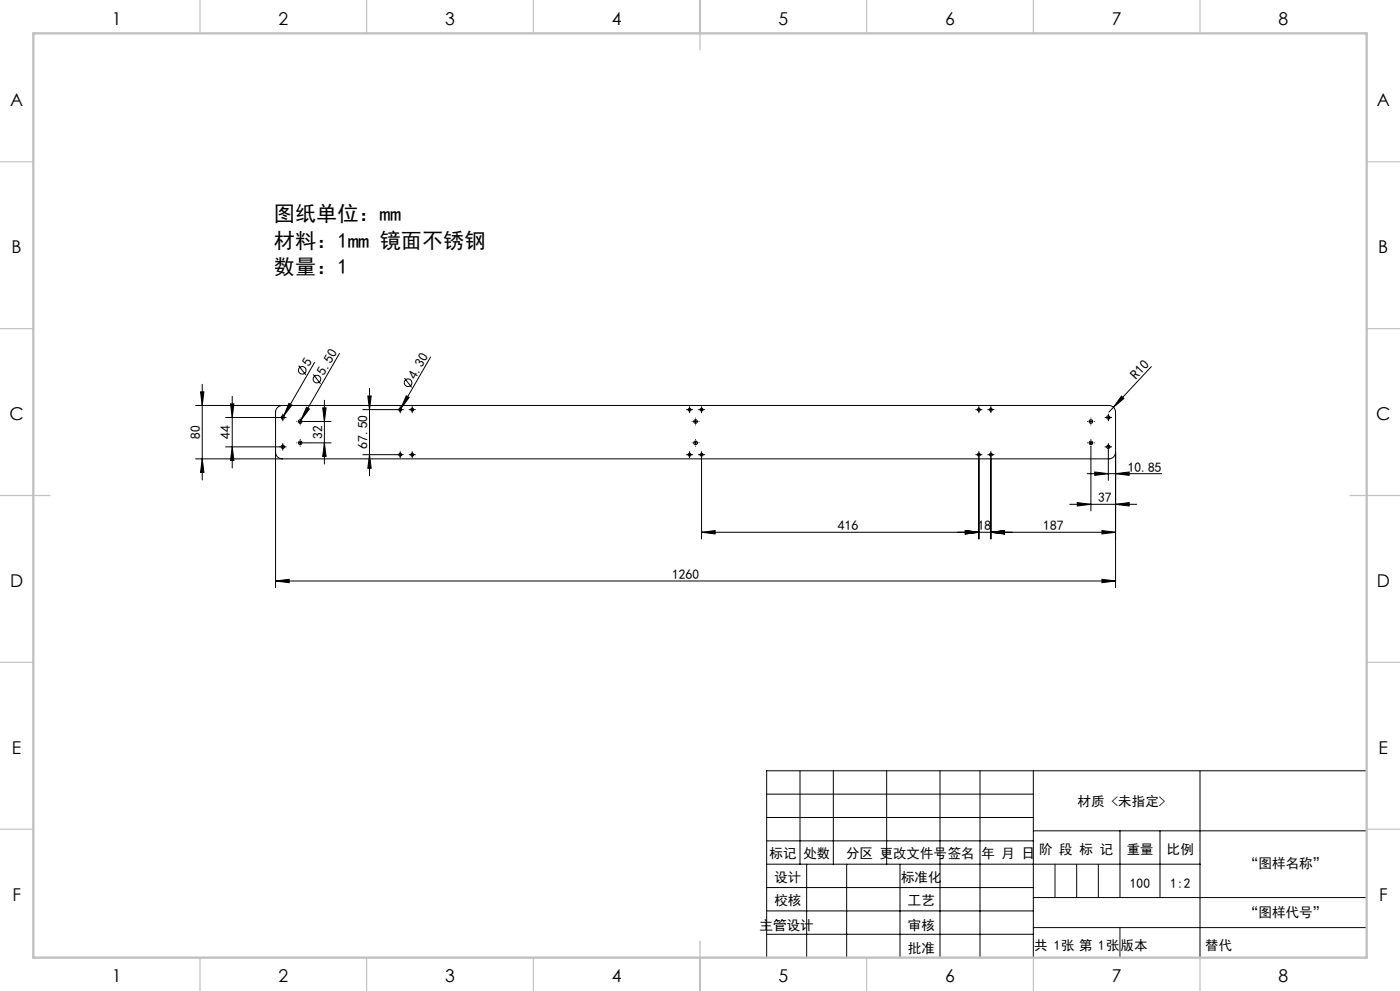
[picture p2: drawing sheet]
<svg xmlns="http://www.w3.org/2000/svg" width="420mm" height="297mm" viewBox="0 0 420 297" stroke-linecap="round" stroke-linejoin="round" font-family="sans-serif">
<g fill="none" stroke="#000" stroke-width=".3">
<path d="M60.2 117.4h1l-.5 4.1zM60.7 115.2v28.7M69.7 118.8v21.5M89.6 109.6l2.2 2.8M94 112.2l2.2 2.8M94.4 108.6l-9.8 17M97.3 120v19.1M101.8 105.9l-12 20.9M110.3 118.7h1.1l-.5 4.1zM110.9 116.4v26.2M121.3 113.3l2.2 2.8M121.9 118.6l.9 .5-2.5 3.3z"/>
<path d="M129.2 107l-9.3 16.1M336.4 118.7l.8 .7-3.2 2.7zM345.4 109.9l-12.7 13.6M58.7 121.5h274a2 2 0 0 1 2 2v52.6M60.7 137.5l.5 4.1h-1zM67.7 125.1h16.1M67.7 133.9h16.1M69.2 121h1l-.5 4.1zM69.7 133.9l.5 4.1h-1zM82.7 135.5a2 2 0 0 0 2 2M84.3 125.1h1M84.3 133.9h1"/>
<path d="M84.7 121.5a2 2 0 0 0-2 2v52.6M84.8 124.6v1M84.8 133.4v1M86.7 120.9l.9 .5-2.5 3.3zM89.6 132.7h1M89.6 126.3h1M90.1 125.8v1M90.1 132.2v1M91.1 132.7h8.2M91.1 126.3h8.2M91.9 122.1l.9 .5-2.5 3.2zM96.8 122.2h1l-.5 4.1z"/>
<path d="M97.3 132.7l.5 4.1h-1zM108.9 136.3h10.2M108.9 122.8h10.2M110.9 136.3l.5 4h-1.1zM119.6 136.3h1M119.6 122.8h1M120.1 122.3v1M120.1 135.8v1M123.2 136.3h1M123.2 122.8h1M123.7 122.3v1M123.7 135.8v1"/>
<path d="M206.4 136.3h1M206.4 122.8h1M206.9 122.3v1M206.9 135.8v1M208.2 132.7h1M208.2 126.3h1M208.7 125.8v1M208.7 132.2v1M210 136.3h1M210 122.8h1M210.5 122.3v1M210.5 135.8v1"/>
<path d="M210.5 137.2v24.3M293.2 136.3h1M293.2 122.8h1M293.7 137.2v24.3M293.7 122.3v1M293.7 135.8v1M296.8 136.3h1M296.8 122.8h1M297.3 137.2v24.3M297.3 122.3v1M297.3 135.8v1M326.8 132.7h1"/>
<path d="M326.8 126.3h1M327.3 133.8v19.3M327.3 125.8v1M327.3 132.2v1M332 125.1h1M332 133.9h1M332.5 134.9v9.1M332.5 124.6v1M332.5 133.4v1M334.7 135.5a2 2 0 0 1-2 2h-274M210.5 159.5l4-.5v1zM210.5 159.5h124.2"/>
<path d="M289.6 159l4.1 .5-4.1 .5zM297.3 159.5l4-.5v1zM320.9 151.1h20.1M323.2 150.6l4.1 .5-4.1 .5zM326.1 142h22.4M328.4 141.5l4.1 .5-4.1 .5zM330.6 159l4.1 .5-4.1 .5zM334.7 142l4-.5v1zM334.7 151.1l4-.5v1zM82.7 174.1l4-.5v1zM82.7 174.1h252M330.6 173.6l4.1 .5-4.1 .5z"/>
<path d="M230 238h80M240 231v28M250 231v28M266 231v28M282 231v56M294 231v56M310 231v56M360 231v56M410 231h-180v56M230 252h80M230 259h130M230 245h80"/>
<path d="M242 259v28M254 259v28M270 259v28M310 249h100M336 249v20M348 249v20M230 266h80M230 273h80M310 269h100M310 278h100M230 280h80"/>
<circle cx="90.7" cy="111" r="1.14"/>
<circle cx="95.1" cy="113.6" r="1.14"/>
<circle cx="122.4" cy="114.7" r="1.14"/>
<circle cx="84.8" cy="125.1" r=".5"/>
<circle cx="84.8" cy="133.9" r=".5"/>
<circle cx="90.1" cy="126.3" r=".55"/>
<circle cx="90.1" cy="132.7" r=".55"/>
<circle cx="120.1" cy="136.3" r=".43"/>
<circle cx="120.1" cy="122.8" r=".43"/>
<circle cx="123.7" cy="136.3" r=".43"/>
<circle cx="123.7" cy="122.8" r=".43"/>
<circle cx="206.9" cy="136.3" r=".43"/>
<circle cx="206.9" cy="122.8" r=".43"/>
<circle cx="208.7" cy="126.3" r=".55"/>
<circle cx="208.7" cy="132.7" r=".55"/>
<circle cx="210.5" cy="136.3" r=".43"/>
<circle cx="210.5" cy="122.8" r=".43"/>
<circle cx="293.7" cy="136.3" r=".43"/>
<circle cx="293.7" cy="122.8" r=".43"/>
<circle cx="297.3" cy="136.3" r=".43"/>
<circle cx="297.3" cy="122.8" r=".43"/>
<circle cx="327.3" cy="126.3" r=".55"/>
<circle cx="327.3" cy="132.7" r=".55"/>
<circle cx="332.5" cy="125.1" r=".5"/>
<circle cx="332.5" cy="133.9" r=".5"/>
</g>
<g fill="none" stroke="#000" stroke-width=".3" stroke-dasharray="30.5 1.3 1.3 1.3">
<path d="M84.3 125.1h-.5M84.3 133.9h-.5M84.8 124.6v-.5M84.8 125.6v.5M84.8 133.4v-.5M84.8 134.4v.5M85.3 125.1h.5M85.3 133.9h.5M89.1 132.7h-.1M89.1 126.3h-.1M90.1 131.7h.1M90.1 133.7v.1"/>
<path d="M90.1 125.3h.1M90.1 127.3v.1M91.1 132.7h.1M91.1 126.3h.1M119.6 136.3h-.5M119.6 122.8h-.5M120.1 135.8v-.5M120.1 136.8v.4M120.1 122.3v-.5M120.1 123.3v.4M120.6 136.3h.4M120.6 122.8h.4"/>
<path d="M123.2 136.3h-.5M123.2 122.8h-.5M123.7 135.8v-.5M123.7 136.8v.4M123.7 122.3v-.5M123.7 123.3v.4M124.2 136.3h.4M124.2 122.8h.4M206.4 136.3h-.5M206.4 122.8h-.5M206.9 135.8v-.5M206.9 136.8v.4"/>
<path d="M206.9 122.3v-.5M206.9 123.3v.4M207.4 136.3h.4M207.4 122.8h.4M207.7 132.7h-.1M207.7 126.3h-.1M208.7 131.7h.1M208.7 133.7v.1M208.7 125.3h.1M208.7 127.3v.1M209.7 132.7h.1M209.7 126.3h.1"/>
<path d="M210 136.3h-.5M210 122.8h-.5M210.5 135.8v-.5M210.5 136.8v.4M210.5 122.3v-.5M210.5 123.3v.4M211 136.3h.4M211 122.8h.4M293.2 136.3h-.5M293.2 122.8h-.5M293.7 135.8v-.5M293.7 136.8v.4"/>
<path d="M293.7 122.3v-.5M293.7 123.3v.4M294.2 136.3h.4M294.2 122.8h.4M296.8 136.3h-.5M296.8 122.8h-.5M297.3 135.8v-.5M297.3 136.8v.4M297.3 122.3v-.5M297.3 123.3v.4M297.8 136.3h.4M297.8 122.8h.4"/>
<path d="M326.3 126.3h-.1M326.3 132.7h-.1M327.3 125.3h.1M327.3 127.3v.1M327.3 131.7h.1M327.3 133.7v.1M328.3 126.3h.1M328.3 132.7h.1M332 133.9h-.5M332 125.1h-.5M332.5 133.4v-.5M332.5 134.4v.5"/>
<path d="M332.5 124.6v-.5M332.5 125.6v.5M333 133.9h.5M333 125.1h.5"/>
</g>
<path d="M316.5 259v10M323 259v10M329.5 259v10M336 278v9" fill="none" stroke="#0a0605" stroke-width=".3"/>
<g fill="none" stroke="#c0c0c0" stroke-width=".35">
<path d="M60 0v10M110 0v10M160 0v10M210 0v15M260 0v10M310 0v10M360 0v10M0 48.5h10M410 48.5h10M0 98.5h10M410 98.5h10M0 148.5h15"/>
<path d="M405 148.5h15M0 198.5h10M410 198.5h10M0 248.5h10M410 248.5h10M60 287v10M110 287v10M160 287v10M210 282v15M260 287v10M310 287v10M360 287v10"/>
</g>
<path d="M10 10h400v277h-400z" fill="none" stroke="#c0c0c0" stroke-width=".7"/>
<g fill="#000">
<path d="M86.7 120.9l.9 .5-2.5 3.3zM91.9 122.1l.9 .5-2.5 3.2zM121.9 118.6l.9 .5-2.5 3.3zM336.4 118.7l.8 .7-3.2 2.7z"/>
<path d="M60.2 117.4h1l-.5 4.1zM60.7 137.5l.5 4.1h-1zM69.2 121h1l-.5 4.1zM69.7 133.9l.5 4.1h-1zM96.8 122.2h1l-.5 4.1zM97.3 132.7l.5 4.1h-1zM110.3 118.7h1.1l-.5 4.1zM110.9 136.3l.5 4h-1.1z"/>
<path d="M82.7 174.1l4-.5v1zM330.6 173.6l4.1 .5-4.1 .5zM328.4 141.5l4.1 .5-4.1 .5zM334.7 142l4-.5v1zM323.2 150.6l4.1 .5-4.1 .5zM334.7 151.1l4-.5v1zM297.3 159.5l4-.5v1zM330.6 159l4.1 .5-4.1 .5zM289.6 159l4.1 .5-4.1 .5zM297.3 159.5l4-.5v1zM210.5 159.5l4-.5v1zM289.6 159l4.1 .5-4.1 .5z"/>
</g>
<g font-size="6.3">
<text x="82.2" y="66.3">图纸单位：mm</text>
<text x="82.2" y="74.2">材料：1mm 镜面不锈钢</text>
<text x="82.2" y="82">数量：1</text>
</g>
<g font-size="5.3">
<text x="33.5" y="7.4">1</text>
<text x="83.5" y="7.4">2</text>
<text x="133.5" y="7.4">3</text>
<text x="183.5" y="7.4">4</text>
<text x="233.5" y="7.4">5</text>
<text x="283.5" y="7.4">6</text>
<text x="333.5" y="7.4">7</text>
<text x="383.5" y="7.4">8</text>
<text x="3" y="31.6">A</text>
<text x="413" y="31.6">A</text>
<text x="3.5" y="75.9">B</text>
<text x="413.5" y="75.9">B</text>
<text x="2.8" y="125.9">C</text>
<text x="412.8" y="125.9">C</text>
<text x="3" y="175.9">D</text>
<text x="413" y="175.9">D</text>
<text x="3.6" y="225.9">E</text>
<text x="413.6" y="225.9">E</text>
<text x="3.7" y="270.1">F</text>
<text x="413.7" y="270.1">F</text>
<text x="33.5" y="294.4">1</text>
<text x="83.5" y="294.4">2</text>
<text x="133.5" y="294.4">3</text>
<text x="183.5" y="294.4">4</text>
<text x="233.5" y="294.4">5</text>
<text x="283.5" y="294.4">6</text>
<text x="333.5" y="294.4">7</text>
<text x="383.5" y="294.4">8</text>
</g>
<g font-size="4.1">
<text x="92.9" y="110.1" transform="rotate(-60 92.9 110.1)">5</text>
<text x="97.3" y="112.7" transform="rotate(-60 97.3 112.7)">5.50</text>
<text x="124.6" y="113.8" transform="rotate(-60 124.6 113.8)">4.30</text>
<text x="340.8" y="114" transform="rotate(-47 340.8 114)">R10</text>
<text x="60.1" y="131.4" transform="rotate(-90 60.1 131.4)">80</text>
<text x="69.1" y="131.4" transform="rotate(-90 69.1 131.4)">44</text>
<text x="96.7" y="131.4" transform="rotate(-90 96.7 131.4)">32</text>
<text x="110.3" y="134.5" transform="rotate(-90 110.3 134.5)">67.50</text>
<text x="338.3" y="141.4">10.85</text>
<text x="329.4" y="150.6">37</text>
<text x="251.4" y="158.9">416</text>
<text x="293.3" y="158.9">18</text>
<text x="313" y="158.9">187</text>
<text x="201.6" y="173.5">1260</text>
<text x="323.2" y="241.5">材质 &lt;未指定&gt;</text>
<text x="230.9" y="257.2">标记</text>
<text x="241" y="257.2">处数</text>
<text x="253.8" y="257.2">分区 更改文件号签名</text>
<text x="294.5" y="257.2">年 月 日</text>
<text x="311.7" y="255.9">阶 段 标 记</text>
<text x="338" y="255.9">重量</text>
<text x="350.1" y="255.9">比例</text>
<text x="373.5" y="260.1">“图样名称”</text>
<text x="232.3" y="264.2">设计</text>
<text x="270.4" y="264.2">标准化</text>
<text x="339" y="266">100</text>
<text x="351" y="266">1:2</text>
<text x="232.3" y="271.4">校核</text>
<text x="272.4" y="271.3">工艺</text>
<text x="373.5" y="274.9">“图样代号”</text>
<text x="227.9" y="278.6">主管设计</text>
<text x="272.4" y="278.6">审核</text>
<text x="272.4" y="285.5">批准</text>
<text x="310.3" y="284.7">共 1张 第 1张</text>
<text x="336.1" y="284.7">版本</text>
</g>
<text font-size="4.1" fill="#0a0605" x="361.6" y="284.7">替代</text>
</svg>
